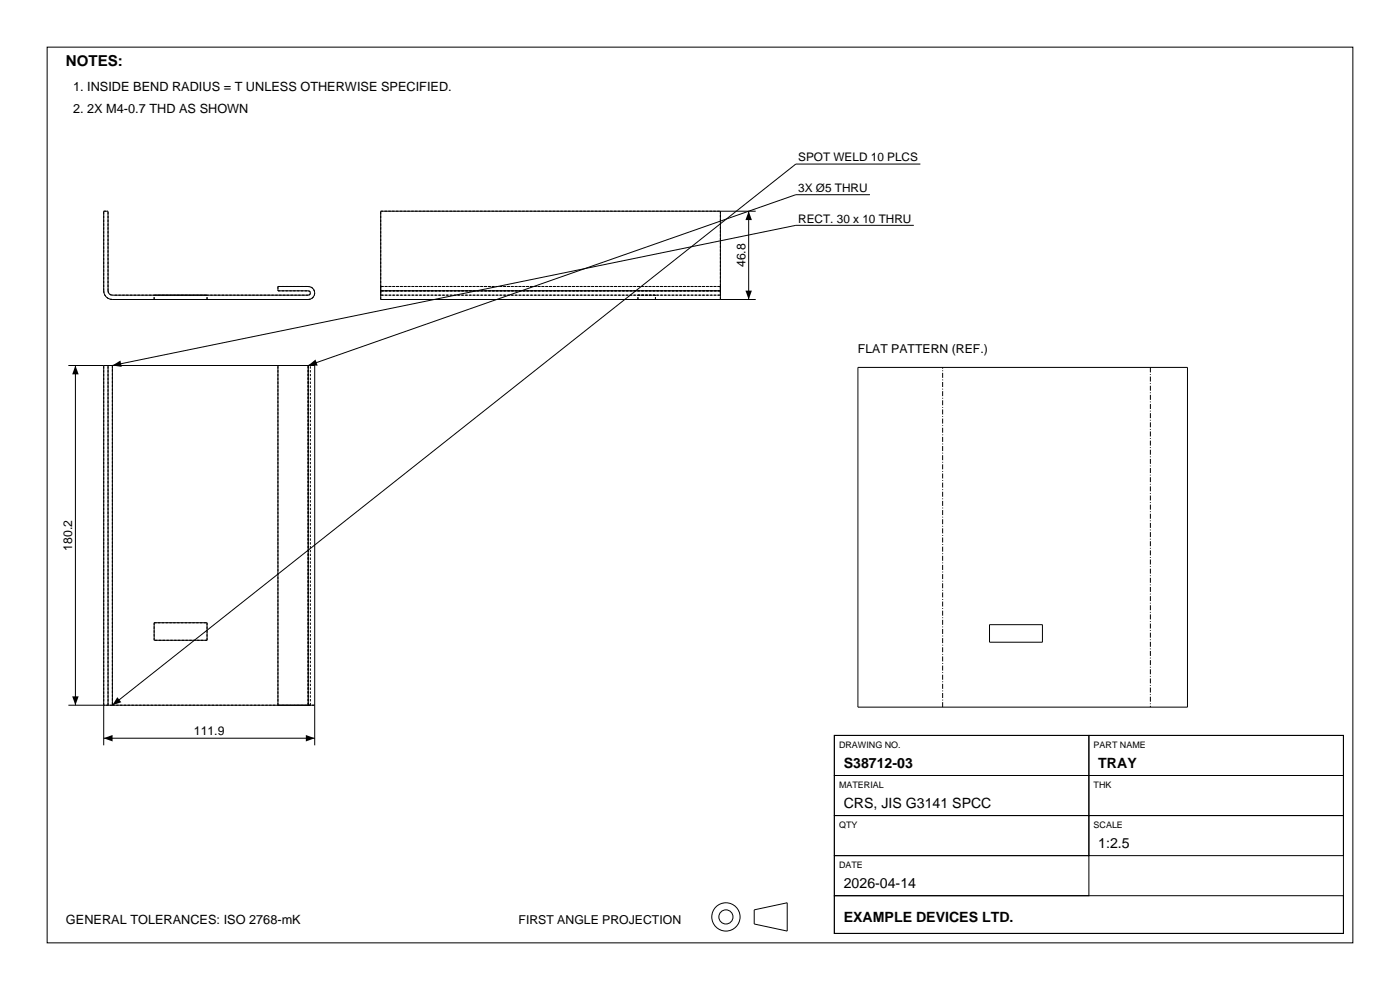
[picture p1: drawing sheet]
<svg xmlns="http://www.w3.org/2000/svg" width="297mm" height="210mm" viewBox="0 0 297 210" stroke-linecap="round" stroke-linejoin="round" font-family="sans-serif">
<g fill="none" stroke="#000" stroke-width=".21">
<path d="M10 10h277v190h-277zM195.3 34.8h-26.5l-145 114.8M22 44.8h.9v16.9a.92 .92 0 0 0 .9 .9h41.6a.46 .46 0 0 0 .4-.4 .46 .46 0 0 0-.4-.5h-6.4v-.9h6.4a1.38 1.38 0 0 1 1.4 1.4 1.38 1.38 0 0 1-1.4 1.3h-41.6a1.84 1.84 0 0 1-1.8-1.8zM152.8 44.8v16.9M158.8 44.8v18.7M160.3 44.8h-79.5v16.9M184.6 41.3h-15.8l-103.4 36.2M193.9 47.8h-25.1l-145 29.7M14.5 77.5h8.4M16 77.5v72.1M22 77.5v80.6M22.9 77.5h.9"/>
<path d="M22.9 77.5v72.1M23.8 77.5h41.6M23.8 77.5v72.1M59 77.5v72.1M65.4 77.5h1.4v80.6M65.4 77.5v72.1M80.8 61.7v1.8h79.5M80.8 61.7h72M152.8 61.7v1.8M182 77.9h69.9v72.1h-69.9zM32.7 132.1h11.2v3.7h-11.2zM209.9 132.5h11.2v3.7h-11.2z"/>
<path d="M14.5 149.6h8.4M22 156.6h44.8M22.9 149.6h.9M23.8 149.6h41.6M65.4 149.6h1.4M177 156h54v8.5h-54zM177 156h108v42h-108zM231 156h54v8.5h-54zM177 164.5h54v8.5h-54zM177 173h54v8.5h-54zM231 164.5h54v8.5h-54zM231 173h54v8.5h-54z"/>
<path d="M160 193l7-1.5v6l-7-1.5zM177 181.5h54v8.5h-54zM177 190h108v8h-108z"/>
<circle cx="154" cy="194.5" r="3"/>
<circle cx="154" cy="194.5" r="1.5"/>
</g>
<g fill="none" stroke="#000" stroke-width=".21" stroke-dasharray=".5 .3" stroke-linecap="butt">
<path d="M22 44.8h.9M80.8 44.8h72M152.8 44.8v16.9M22 61.7v-16.9M22.9 61.7a.92 .92 0 0 0 .9 .9M22.9 61.7v-16.9M23.8 63.5a1.84 1.84 0 0 1-1.8-1.8M23.8 77.5v72.1M23.8 77.5h-1.8M32.7 63.5h11.2M32.7 62.6h11.2M32.7 63.5v-.9"/>
<path d="M43.9 63.5h-11.2M43.9 62.6h-11.2M43.9 63.5v-.9M59 60.8h6.4M59 60.8v.9M59 61.7h6.4M59 77.5h6.4M65.4 63.5h-41.6M65.4 62.6h-41.6M65.4 63.5a1.38 1.38 0 0 0 1.4-1.3 1.38 1.38 0 0 0-1.4-1.4M65.4 61.7a.46 .46 0 0 1 .4 .5 .46 .46 0 0 1-.4 .4M65.4 77.5h-41.6"/>
<path d="M65.4 77.5h-6.4M65.4 77.5h1.4M65.4 77.5v72.1M65.4 77.5h.4M65.8 77.5h-.4M80.8 62.6h72M80.8 61.7v.9M80.8 60.8h72M80.8 63.5v-2.7M80.8 61.7h72M80.8 60.8v.9M80.8 61.7v-16.9"/>
<path d="M135.3 63.5h3.8M135.3 62.6h3.8M135.3 63.5v-.9M139.1 63.5h-3.8M139.1 62.6h-3.8M139.1 63.5v-.9M152.8 61.7v.9M152.8 60.8v.9M152.8 63.5v-2.7M152.8 63.5h-72M152.8 62.6h-72M152.8 61.7h-72"/>
<path d="M152.8 60.8h-72M32.7 132.1h11.2M32.7 135.8v-3.7M43.9 132.1v3.7M43.9 135.8h-11.2M22 149.6v-72.1M22.9 149.6v-72.1M23.8 149.6h41.6M23.8 149.6h-1.8M59 149.6h6.4M59 149.6v-72.1M65.4 149.6h.4"/>
<path d="M65.4 149.6h-6.4M65.4 149.6h1.4M65.4 149.6v-72.1M65.8 149.6h-.4M65.8 149.6v-72.1"/>
</g>
<path d="M158.8 44.8l.7 1.9h-1.4zM16 77.5l.7 1.9h-1.4zM23.8 77.5l1.7-1 .3 1.3zM65.4 77.5l1.5-1.2 .5 1.3zM158.1 61.7h1.4l-.7 1.8zM15.3 147.7h1.4l-.7 1.9zM22 156.6l1.9-.7v1.4zM24.9 147.9l.8 1.1-1.9 .6zM64.9 155.9l1.9 .7-1.9 .7z" fill="#000"/>
<path d="M244 77.9v72.1M200 150v-72.1" fill="none" stroke="#000" stroke-width=".21" stroke-dasharray="1.1 .4 .2 .4" stroke-linecap="butt"/>
<text font-size="3.2" x="14" y="14">NOTES:</text>
<g font-size="3">
<text x="179" y="162.9">S38712-03</text>
<text x="233" y="162.9">TRAY</text>
<text x="179" y="171.4">CRS, JIS G3141 SPCC</text>
<text x="233" y="179.9">1:2.5</text>
<text x="179" y="188.4">2026-04-14</text>
<text x="179" y="195.5">EXAMPLE DEVICES LTD.</text>
</g>
<g font-size="2.7">
<text x="15.5" y="19.2">1. INSIDE BEND RADIUS = T UNLESS OTHERWISE SPECIFIED.</text>
<text x="15.5" y="24">2. 2X M4-0.7 THD AS SHOWN</text>
<text x="14" y="196">GENERAL TOLERANCES: ISO 2768-mK</text>
</g>
<g font-size="2.6">
<text x="158.1" y="56.7" transform="rotate(-90 158.1 56.7)">46.8</text>
<text x="182" y="74.9">FLAT PATTERN (REF.)</text>
<text x="15.3" y="116.8" transform="rotate(-90 15.3 116.8)">180.2</text>
<text x="41.1" y="155.9">111.9</text>
<text x="110" y="196">FIRST ANGLE PROJECTION</text>
</g>
<g font-size="2.5">
<text x="169.3" y="34.2">SPOT WELD 10 PLCS</text>
<text x="169.3" y="40.7">3X Ø5 THRU</text>
<text x="169.3" y="47.2">RECT. 30 x 10 THRU</text>
</g>
<g font-size="1.9">
<text x="178" y="158.6">DRAWING NO.</text>
<text x="232" y="158.6">PART NAME</text>
<text x="178" y="167.1">MATERIAL</text>
<text x="232" y="167.1">THK</text>
<text x="178" y="175.6">QTY</text>
<text x="232" y="175.6">SCALE</text>
<text x="178" y="184.1">DATE</text>
</g>
</svg>
